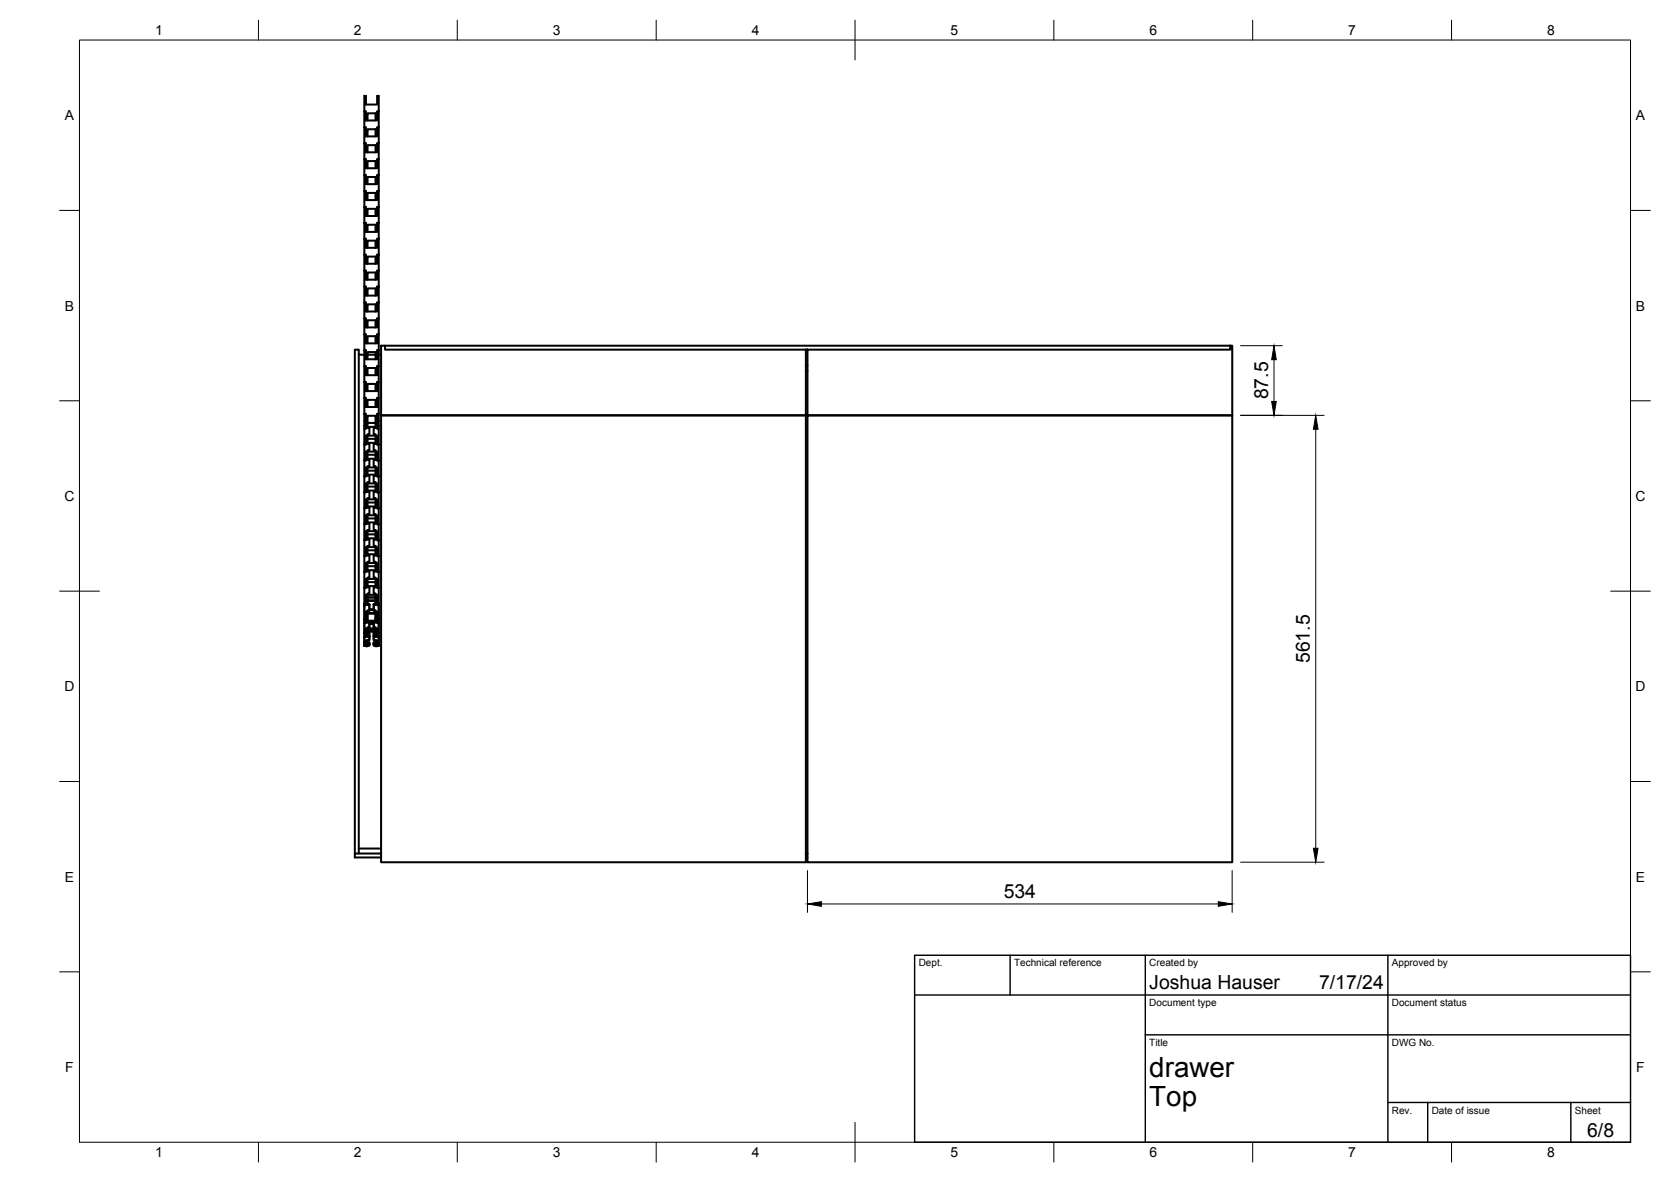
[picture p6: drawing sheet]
<svg xmlns="http://www.w3.org/2000/svg" width="420mm" height="297mm" viewBox="0 0 420 297" stroke-linecap="round" stroke-linejoin="round" font-family="sans-serif">
<!-- layer: Visible -->
<g fill="none" stroke="#000" stroke-width=".51">
<path d="M91.6 24.1h.4v2.2h2.8v-2.2h.4v3.9h-.4v2.3h-2.8v-2.3h-.4zM92 28.1h-.4v3.9h.4v2.3h2.8v-2.3h.4v-3.9h-.4M92 32.1h-.4v3.9h.4v2.3h2.8v-2.3h.4v-3.9h-.4M92 36.1h-.4v3.9h.4v2.3h2.8v-2.3h.4v-3.9h-.4M92.4 30.3v-1.8h2v1.8M92.4 34.3v-1.8h2v1.8M92.4 38.3v-1.8h2v1.8M92 40.1h-.4v3.9h.4v2.3h2.8v-2.3h.4v-3.9h-.4M92 44.1h-.4v3.9h.4v2.3h2.8v-2.3h.4v-3.9h-.4M92 48.1h-.4v3.9h.4v2.3h2.8v-2.3h.4v-3.9h-.4M92 52.1h-.4v3.9h.4v2.3h2.8v-2.3h.4v-3.9h-.4M92 56.1h-.4v3.9h.4v2.3h2.8v-2.3h.4v-3.9h-.4"/>
<path d="M92.4 42.3v-1.8h2v1.8M92.4 46.3v-1.8h2v1.8M92.4 50.3v-1.8h2v1.8M92.4 54.3v-1.8h2v1.8M92.4 58.3v-1.8h2v1.8M92 60.1h-.4v3.9h.4v2.3h2.8v-2.3h.4v-3.9h-.4M92 64.1h-.4v3.9h.4v2.3h2.8v-2.3h.4v-3.9h-.4M92 68.1h-.4v3.9h.4v2.3h2.8v-2.3h.4v-3.9h-.4M92 72.1h-.4v3.9h.4v2.3h2.8v-2.3h.4v-3.9h-.4M92 76.1h-.4v3.9h.4v2.3h2.8v-2.3h.4v-3.9h-.4M92.4 62.3v-1.8h2v1.8M92.4 66.3v-1.8h2v1.8"/>
<path d="M92.4 70.3v-1.8h2v1.8M92.4 74.3v-1.8h2v1.8M92.4 78.3v-1.8h2v1.8M90.2 89.1h1.4M92 80.1h-.4v3.9h.4v2.3h2.8v-2.3h.4v-3.9h-.4M92 84.1h-.4v3.9h.4v2.3h2.8v-2.3h.4v-3.9h-.4M92 88.1h-.4v3.9h.4v2.3h2.8v-2.3h.4v-3.9h-.4M92 92.1h-.4v3.9h.4v2.3h2.8v-2.3h.4v-3.9h-.4M92 96.1h-.4v3.9h.4v2.3h2.8v-2.3h.4v-3.9h-.4M92.4 82.3v-1.8h2v1.8M92.4 86.3v-1.8h2v1.8M92.4 90.3v-1.8h2v1.8"/>
<path d="M92.4 94.3v-1.8h2v1.8M92.4 98.3v-1.8h2v1.8M92.4 89.1h2M95.2 89.1h.6M95.8 86.9h1v1h105.8v16.5h-106.8zM96.8 86.9h212.5M202.6 93.2h.4M202.6 91.9h.4M202.6 87.9h.4M203 87.9h106.3v-1h.5v17.5h-106.8zM91.6 119.8v3.8M91.6 115.8v3.8"/>
<path d="M91.6 111.8v3.8M91.6 105.8v1.2M91.6 107.8v3.8M91.6 107v.8M91.6 111.6v.2M91.6 115.6v.2M91.6 119.6v.2M91.6 119.6h.4M91.6 115.6h.4M91.6 105.8h.4M91.6 107h.4M91.6 111.6h.4"/>
<path d="M92 104.7v3.1h-.4M92 100.1h-.4v3.9h.4v.7M92 104.1h-.4v1.7M92 104.7h.4M92.4 117.5v2.1h.5v1.6h-.5v.3M92.4 117.5h-.4v2.3h-.4M92.4 117.5h2.4v2.3h.4v3.8M92.4 113.5v2.1h.5v1.6h-.5v.3M92.4 113.5h-.4v2.3h-.4M92.4 113.5h2.4v2.3h.4v3.8M92.4 109.5v2.1h.5v1.6h-.5v.3M92.4 109.5h-.4v2.3h-.4"/>
<path d="M92.4 109.5h2.4v2.3h.4v3.8M92.4 104.7v2.9h.5v1.6h-.5v.3M92.4 102.3v-1.8h2v1.8M92.4 104.7v-.2h2v.2M92.4 119.3h2M92.4 115.3h2M92.4 111.3h2M92.4 107.3h2M92.4 106.3h2M92.4 110.3h2M92.4 114.3h2M92.4 118.3h2"/>
<path d="M94.4 104.7v2.9h-.4v1.6h.4v2.4h-.4v1.6h.4v2.4h-.4v1.6h.4v2.4h-.4v1.6h.4v2.4h-.4v1.6h.4v2.4h-.4v1.6h.4v2.4h-.4v1.6h.4v2.4h-.4v1.6h.4v2.4h-.4v1.6h.4v2.4h-.4v1.6h.4v2.4h-.4v1.6h.4v1.7M94.4 104.7h.4M94.8 104.7v3.1h.4v3.8M94.8 100.1h.4v3.9h-.4v.7M94.8 104.1h.4v1.7M94.8 119.6h.4M94.8 115.6h.4M94.8 105.8h.4M94.8 107h.4M94.8 111.6h.4M95.2 105.8v1.2M95.2 107v.8"/>
<path d="M95.2 111.6v.2M95.2 115.6v.2M95.2 119.6v.2M95.8 104.4h106.8v112.3h-106.8zM203 104.4h106.8v112.3h-106.8zM91.6 139.8v3.8M91.6 135.8v3.8M91.6 131.8v3.8M91.6 127.8v3.8M91.6 123.8v3.8M91.6 123.6v.2M91.6 127.6v.2"/>
<path d="M91.6 131.6v.2M91.6 135.6v.2M91.6 139.6v.2M91.6 139.6h.4M91.6 135.6h.4M91.6 131.6h.4M91.6 127.6h.4M91.6 123.6h.4M92.4 137.5v2.1h.5v1.6h-.5v.3M92.4 137.5h-.4v2.3h-.4M92.4 137.5h2.4v2.3h.4v3.8M92.4 133.5v2.1h.5v1.6h-.5v.3"/>
<path d="M92.4 133.5h-.4v2.3h-.4M92.4 133.5h2.4v2.3h.4v3.8M92.4 129.5v2.1h.5v1.6h-.5v.3M92.4 129.5h-.4v2.3h-.4M92.4 129.5h2.4v2.3h.4v3.8M92.4 125.5v2.1h.5v1.6h-.5v.3M92.4 125.5h-.4v2.3h-.4M92.4 125.5h2.4v2.3h.4v3.8M92.4 121.5v2.1h.5v1.6h-.5v.3M92.4 121.5h-.4v2.3h-.4M92.4 121.5h2.4v2.3h.4v3.8M92.4 139.3h2"/>
<path d="M92.4 135.3h2M92.4 131.3h2M92.4 127.3h2M92.4 123.3h2M92.4 122.3h2M92.4 126.3h2M92.4 130.3h2M92.4 134.3h2M92.4 138.3h2M94.8 139.6h.4M94.8 135.6h.4M94.8 131.6h.4"/>
<path d="M94.8 127.6h.4M94.8 123.6h.4M95.2 123.6v.2M95.2 127.6v.2M95.2 131.6v.2M95.2 135.6v.2M95.2 139.6v.2M91.6 152.1v3.5M91.6 156.6v2.5M91.6 147.8v3.8M91.6 143.8v3.8M91.6 143.6v.2"/>
<path d="M91.6 147.6v.2M91.6 151.6v.5M91.6 155.6v1M91.6 159.1v1M91.6 155.6h.4M91.6 159.1h.4M91.6 151.6h.4M91.6 147.6h.4M91.6 143.6h.4M92.4 149.5v2.4M92.4 153.8h-.4v2.8h-.4M92.4 149.5h-.4v2.6h-.4"/>
<path d="M92.4 151.9h.5zM92.4 149.5h2.4v2.6h.4v-.5M92.4 153.8v2.6h.5l-.5-.1M92.4 159h.5v.8M92.4 145.5v2.1h.5v1.6h-.5v.3M92.4 145.5h-.4v2.3h-.4M92.4 145.5h2.4v2.3h.4v3.8M92.4 141.5v2.1h.5v1.6h-.5v.3M92.4 141.5h-.4v2.3h-.4M92.4 141.5h2.4v2.3h.4v3.8M92.4 151h2M92.4 150.9h2"/>
<path d="M92.4 156h2M92.4 154.2h2M92.4 154h2M92.4 158.7h2M92.4 158.4h2M92.4 158.1h2M92.4 150.1h2M92.4 147.3h2M92.4 143.3h2M92.4 142.3h2M92.4 146.3h2M92.9 151.9v1.6h-.5v.3"/>
<path d="M92.9 156.4v1.3h-.5v2.3h.5v-.2h-.5M92.9 160v.8h-.5v.2M92.9 153.1h1.1M92.9 156.8h1.1M92.9 156.6h1.1M92.9 153.3h1.1M94 151.9h.4M94.4 153.8h.4v2.8h.4v-1M94.4 151.9h-.4v1.6h.4v.3M94.4 158h.4v2.1h.4v-1M94.4 158h-2.4v2.1h-.4M94.4 156.3h-.4v1.4h.4v.3"/>
<path d="M94.4 153.8v2.6h-.4M94.4 159.8h-.4v1h.4v.2M94.4 158v2h-.4M94.4 159h-.4v.8M94.4 150.9v1M94.8 155.6h.4M94.8 159.1h.4M94.8 151.6h.4M94.8 147.6h.4M94.8 143.6h.4M95.2 152.1v3.5M95.2 156.6v2.5"/>
<path d="M95.2 143.6v.2M95.2 147.6v.2M91.6 160.1v1.3M91.6 162v.3h.4M91.6 161.4v.6M91.6 161.4h.4M92.4 161h-.4v1h-.4M92.4 161v1h.5v-.3h-.5M92.4 162.3h-.4M92.4 161.4h.5v.3M92.9 162v.2l-.5 .1M94.4 161h.4v1h.4v-.6"/>
<path d="M94.4 162.3h.4M94.4 161.7h-.4v.5l.4 .1M94.4 161v1h-.4M94.4 161.4h-.4v.3M94.8 161.4h.4M95.2 160.1v1.3M95.2 162v.3h-.4M89.2 214.5v-126.6h1v126.6M90.2 213.2h5.6M95.8 214.5h-6.6v1h6.6M202.6 214.5h.4M202.6 215.5h.4"/>
</g>
<!-- layer: BORDER -->
<g fill="none" stroke="#000" stroke-width=".25">
<path d="M20 10.1h390v276.9h-390zM65 5.1v5M115 5.1v5M165 5.1v5M215 5.1v10M265 5.1v5M315 5.1v5M365 5.1v5M15 52.9h5M410 52.9h5M15 100.7h5M410 100.7h5"/>
<path d="M15 148.6h10M405 148.6h10M15 196.4h5M410 196.4h5M15 244.2h5M410 244.2h5M65 287v5M115 287v5M165 287v5M215 282.1v9.9M265 287v5M315 287v5"/>
<path d="M365 287v5"/>
</g>
<!-- layer: TITLEBLOCK -->
<path d="M230 240.1h180v46.9h-180zM230 250h180M254 240.1v9.9M288 240.1v46.9M349 240.1v46.9M288 260.1h122M349 277.1h61M359 277.1v9.9M395 277.1v9.9" fill="none" stroke="#000" stroke-width=".36"/>
<!-- layer: FD_Dimensions -->
<path d="M311.9 86.9h10.5M320.3 90.4v10.5M311.9 104.4h21M330.8 107.9v105.3M203 218.8v10.5M309.8 218.8v10.5M311.9 216.7h21M206.5 227.2h99.8" fill="none" stroke="#000" stroke-width=".25"/>
<path d="M320.3 86.9l.6 3.5h-1.2zM319.7 100.9h1.2l-.6 3.5zM330.8 104.4l.6 3.5h-1.2zM330.2 213.2h1.2l-.6 3.5zM203 227.2l3.5-.6v1.2zM306.3 226.6l3.5 .6-3.5 .6z" fill="#000" stroke="#000" stroke-width=".25"/>
<g font-size="7">
<text x="289" y="270.6">drawer</text>
<text x="289" y="278.1">Top</text>
</g>
<g font-size="4.9">
<text x="318.9" y="100.4" transform="rotate(-90 318.9 100.4)">87.5</text>
<text x="329.4" y="166.7" transform="rotate(-90 329.4 166.7)">561.5</text>
<text x="252.4" y="225.7">534</text>
<text x="289" y="248.5">Joshua Hauser</text>
<text x="331.7" y="248.5">7/17/24</text>
<text x="399.1" y="285.7">6/8</text>
</g>
<g font-size="3.5">
<text x="39" y="8.8">1</text>
<text x="89" y="8.8">2</text>
<text x="139" y="8.8">3</text>
<text x="189" y="8.8">4</text>
<text x="239" y="8.8">5</text>
<text x="289" y="8.8">6</text>
<text x="339" y="8.8">7</text>
<text x="389" y="8.8">8</text>
<text x="16.3" y="30.2">A</text>
<text x="411.3" y="30.2">A</text>
<text x="16.3" y="78">B</text>
<text x="411.3" y="78">B</text>
<text x="16.2" y="125.9">C</text>
<text x="411.2" y="125.9">C</text>
<text x="16.2" y="173.7">D</text>
<text x="411.2" y="173.7">D</text>
<text x="16.3" y="221.6">E</text>
<text x="411.3" y="221.6">E</text>
<text x="16.4" y="269.4">F</text>
<text x="411.4" y="269.4">F</text>
<text x="39" y="290.8">1</text>
<text x="89" y="290.8">2</text>
<text x="139" y="290.8">3</text>
<text x="189" y="290.8">4</text>
<text x="239" y="290.8">5</text>
<text x="289" y="290.8">6</text>
<text x="339" y="290.8">7</text>
<text x="389" y="290.8">8</text>
</g>
<g font-size="2.5">
<text x="231" y="242.9">Dept.</text>
<text x="255" y="242.9">Technical reference</text>
<text x="289" y="242.9">Created by</text>
<text x="350" y="242.9">Approved by</text>
<text x="289" y="252.8">Document type</text>
<text x="350" y="252.8">Document status</text>
<text x="289" y="262.9">Title</text>
<text x="350" y="262.9">DWG No.</text>
<text x="350" y="279.9">Rev.</text>
<text x="360" y="279.9">Date of issue</text>
<text x="396" y="279.9">Sheet</text>
</g>
</svg>
